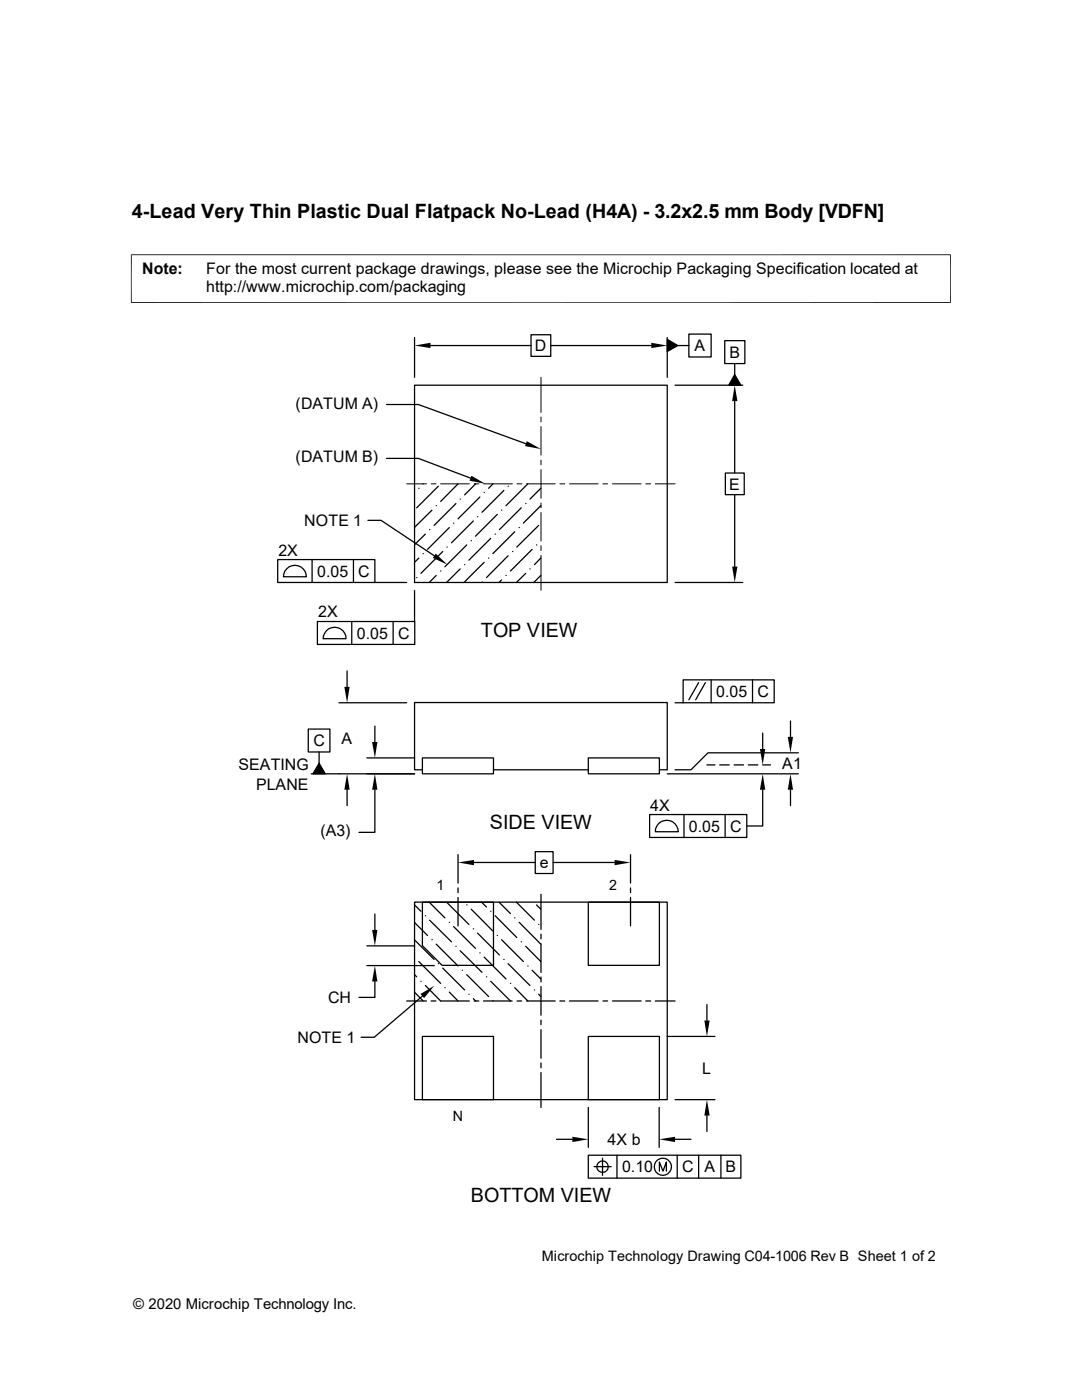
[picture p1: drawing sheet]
<svg xmlns="http://www.w3.org/2000/svg" width="216mm" height="279mm" viewBox="0 0 216 279" stroke-linecap="round" stroke-linejoin="round" font-family="sans-serif">
<g fill="none" stroke="#000" stroke-width=".25">
<path d="M82.7 76.9h50.4v39.3h-50.4zM82.7 67.4v7.9M85.9 69h20.1M106 66.8h3.9v4.3h-3.9zM109.9 69h20.1M133.1 67.7l2.2 1.3-2.2 1.1zM133.1 67.4v7.9M134.7 76.9h13.5M135.3 69h2.2M137.5 66.7h4.4v4.5h-4.4zM144.6 68h4v4.6h-4zM146.6 74.8l1.2 2.1h-2.4z"/>
<path d="M146.6 72.6v2.2M77.1 80.7h6.4l21.4 7.9M77.1 91.5h6.4l10.4 3.9M83.6 97.5h.1M84.4 96.6h.1M87.5 97l-4.4 4.3M91.4 96.6l-3.5 3.5M91.8 99.6h.1M94.9 96.6l-2.2 2.2M95.8 99.2l-4.4 4.3M96.6 98.3h.1M98.4 96.6l-.9 .9"/>
<path d="M100.5 97.9l-4.3 4.3M101.4 97h.1M105.3 96.6l-4.3 4.3M107.9 97.5l-2.2 2.1M144.7 94.4h3.8v4.3h-3.8zM146.6 80.1v14.3M146.6 98.7v14.4M55.4 111.7h19.4v4.5h-19.4zM57.2 113.5a2.28 2.28 0 0 1 2.5-.5 2.28 2.28 0 0 1 1.4 2.1h-4.5l.3-1.1zM62.3 111.7v4.5M70.5 111.7v4.5M73.4 103.8h2.6l10.7 7.1"/>
<path d="M74.8 116.2h6.4M82.7 117.8v6.2M83.1 115.3h.1M83.6 111.4l-.9 .8M84.4 110.5h.1M84.9 106.6l-2.2 2.1M85.7 105.7h.1M86.2 101.8l-3.5 3.4M87 100.9h.1M87 114.9l-1.4 1.3M87.9 114h.1M88.3 110.1l-4.3 4.3"/>
<path d="M89.2 109.2h.1M89.7 105.3l-4.4 4.3M90.5 104.4h.1M91 100.5l-4.4 4.4M91.8 113.5l-2.7 2.7M92.7 112.7h.1M93.1 108.8l-4.3 4.3M94 107.9h.1M94.4 104l-4.3 4.3M95.3 103.1h.1M96.2 116.2h.1M96.6 112.2l-4 4"/>
<path d="M97.5 111.4h.1M97.9 107.4l-4.3 4.4M98.8 106.6h.1M99.2 102.7l-4.3 4.3M100.1 101.8h.1M100.1 115.7l-.5 .5M101 114.9h.1M101.4 110.9l-4.3 4.4M102.3 110.1h.1M102.7 106.1l-4.4 4.4M103.6 105.3h.1M104 101.3l-4.3 4.4"/>
<path d="M104.9 100.5h.1M104.9 114.4l-1.9 1.8M105.7 113.5h.1M106.2 109.6l-4.3 4.4M107.1 108.8h.1M107.5 104.9l-4.4 4.3M107.9 100.9l-3.5 3.5M107.9 111.4l-1.3 1.3M107.9 114.9l-1.4 1.3M134.7 116.2h13.5M63.3 124h19.5v4.6h-19.5zM65.2 125.9a2.28 2.28 0 0 1 2.4-.5 2.28 2.28 0 0 1 1.4 2.1h-4.5l.1-.6z"/>
<path d="M69.3 133.9v3.2M70.2 124v4.6M78.4 124v4.6M139.4 136.2l-1.9 3.5M140.8 136.2l-2 3.5M141.9 135.7v4.6M150.2 135.7v4.6M61.5 145.5h4.3v4.6h-4.3zM62.1 154.4h20.6M63.7 152.3l1.2 2.1h-2.5zM63.7 150.1v2.2M67.6 140.3h13.6"/>
<path d="M69.3 157.6v3.2M73.2 151.3h9.5M74.8 157.6v8.5h-3.2M74.8 144.9v3.2M84.3 151.3h14.2v3.1h-14.2zM84.3 153.6h-1.6v-13.4h50.4v13.4h-1.5M98.5 153.6h18.9M117.4 151.3h14.2v3.1h-14.2zM133.1 154.4h26.2M134.7 140.3h19.8v-4.6h-18.2v4.6M141.1 152.7h1.6M143.6 152.7h1.9"/>
<path d="M146.5 152.7h1.9M149.3 152.7h1.9M152.2 157.6v7.2h-3.2M152.2 152.7h1.6M152.2 146.3v3.2M157.7 143.9v3.2M157.7 157.6v3.2M159.3 150.2h-18l-3.4 3.4h-3.2M91.4 170.6v5.6M91.4 177.2v.9M91.4 179.1v5.7M94.6 172.1h12.2"/>
<path d="M106.8 170h3.6v4.3h-3.6zM107.9 178.5v7M110.4 172.1h12.2M125.8 170.6v5.6M125.8 177.2v.9M125.8 179.1v5.7M129.6 162.6h19.4v4.5h-19.4zM131.4 164.4a2.31 2.31 0 0 1 2.5-.5 2.31 2.31 0 0 1 1.4 2.1h-4.5v-.6zM136.5 162.6v4.5M144.7 162.6v4.5M73.2 188.8h9.5M73.2 192.7h13.5"/>
<path d="M74.8 195.9v3.2h-3.2M74.8 182.4v3.2M81.2 199.8h3.9M82.7 180h50.4v39.5h-50.4zM82.7 198l1.7 1.7M82.7 194.5l.4 .4M82.7 187.6l3.9 3.9M82.7 184.1l2.6 2.6M82.7 180.6l1.3 1.3M83.6 191.9l4.3 4.4M84 195.8h.1M84.3 180h14.2v12.7h-10.3l-3.9-4z"/>
<path d="M84.3 198.8l-9.6 8.2h-2.6M84.9 196.7l3 3.1h5.7M84.9 182.8h.1M85.6 180l3.2 3.2M85.7 183.6l4.4 4.4M86 199.8h1M86.2 187.5h.1M87 188.4l4.4 4.4M87.5 192.3h.1M88.3 193.2l4.4 4.4M88.8 197.1h.1M89.2 180.1l4.4 4.4"/>
<path d="M89.7 198l1.7 1.8M89.7 184.1h.1M90.5 184.9l4.4 4.4M91 188.8h.1M91.8 189.7l4.4 4.4M92.2 193.6h.1M93.1 194.5l4.4 4.4M93.1 180.6h.1M93.6 198.4h.1M94 181.4l4.3 4.4M94.4 199.3l.5 .5M94.4 185.4h.1"/>
<path d="M94.6 199.8h.9M95.3 186.2l4.4 4.4M95.8 190.2h.1M96.1 180l1 1M96.5 199.8h5.7M96.6 191l4.4 4.4M97.1 194.9h.1M97.9 195.8l4 4M97.9 181.9h.1M98.3 199.7h.1M98.8 182.8l4.3 4.3M99.2 186.7h.1"/>
<path d="M99.6 180l2.3 2.3M100.1 187.5l4.3 4.4M100.5 191.5h.1M101.4 192.3l4.3 4.4M101.9 196.3h.1M102.7 197.1l2.6 2.7M102.7 183.2h.1M103 180l3.6 3.6M103.2 199.8h.9M103.6 184.1l4.3 4.3M104 188h.1M104.9 188.8l3 3.1"/>
<path d="M105.1 199.8h5.7M105.3 192.8h.1M106.2 193.6l1.7 1.8M106.6 197.6h.1M107.1 180.6l.8 .8M107.5 198.4l.4 .5M107.5 184.5h.1M107.9 186.4v1M107.9 188.3v5.8M107.9 195v1M107.9 196.9v5.7M111.7 199.8h1"/>
<path d="M113.6 199.8h5.7M117.4 180h14.2v12.7h-14.2zM120.3 199.8h.9M122.2 199.8h5.7M128.9 199.8h.9M130.8 199.8h3.9M84.3 206.8h14.2v12.7h-14.2zM107.9 203.6v.9M107.9 205.5v5.7M107.9 212.1v1M107.9 214v7M117.4 206.8h14.2v12.7h-14.2z"/>
<path d="M133.1 206.8h9.6M134.7 219.5h8M141.1 200.5v3.2M111 227.4h3.2M117.4 230.5h30.4v4.6h-30.4zM117.4 221v8M118.5 232.8h3.5M120.2 231.1v3.5M123.1 230.5v4.6M131.5 221v8M131.6 233.7v-1.8l.7 1.8 .7-1.8v1.8M134.7 227.4h3.2"/>
<path d="M135.1 230.5v4.6M139.4 230.5v4.6M141.1 222.6v3.2M143.8 230.5v4.6"/>
<circle cx="120.2" cy="232.8" r="1.14"/>
<circle cx="132.3" cy="232.9" r="1.72"/>
</g>
<g fill="#000">
<path d="M82.7 69l3.2-.6v1.1zM130 68.4l3.1 .6-3.1 .5zM133.1 67.7l2.2 1.3-2.2 1.1zM146.6 74.8l1.2 2.1h-2.4zM94.1 95l2.8 1.6-3.2-.7zM105.1 88.1l2.8 1.5-3.1-.6zM146.6 76.9l.6 3.2h-1.1zM87 110.5l2.3 2.2-2.9-1.4zM146.1 113.1h1.1l-.6 3.1zM68.7 137.1h1.1l-.5 3.2zM63.7 152.3l1.2 2.1h-2.5zM69.3 154.4l.5 3.2h-1.1z"/>
<path d="M74.3 148.1h1l-.5 3.2zM74.8 154.4l.5 3.2h-1zM151.6 149.5h1.1l-.5 3.2zM152.2 154.4l.5 3.2h-1.1zM157.7 154.4l.5 3.2h-1zM157.2 147.1h1l-.5 3.1zM91.4 172.1l3.2-.5v1.1zM122.6 171.6l3.2 .5-3.2 .6zM74.3 185.6h1l-.5 3.2zM74.8 192.7l.5 3.2h-1zM83.9 198.4l2.8-1.7-2.1 2.5zM140.5 203.7h1.1l-.5 3.1z"/>
<path d="M114.2 226.9l3.2 .5-3.2 .5zM131.5 227.4l3.2-.5v1zM141.1 219.5l.5 3.1h-1.1z"/>
</g>
<g fill="none" stroke="#000" stroke-width=".2">
<path d="M26.1 50.8h163.6M26.2 50.8v9.7M189.7 50.8v9.7M26.1 60.4h163.6M107.9 75.3v7M81.2 96.6h3.9M86 96.6h1M87.9 96.6h5.7M94.6 96.6h.9M96.5 96.6h5.7M103.2 96.6h.9M105.1 96.6h5.7"/>
<path d="M107.9 83.2v1M107.9 85.1v5.7M107.9 91.8v1M107.9 93.7v5.7M111.7 96.6h1M113.6 96.6h5.7M120.3 96.6h.9M122.2 96.6h5.7M128.9 96.6h.9M130.8 96.6h3.9M107.9 100.4v.9M107.9 102.3v5.7"/>
<path d="M107.9 108.9v1M107.9 110.8v7"/>
</g>
<g font-size="3.9">
<text x="26.3" y="43.5">4-Lead Very Thin Plastic Dual Flatpack No-Lead (H4A) - 3.2x2.5 mm Body [VDFN]</text>
<text x="96" y="127.2">TOP VIEW</text>
<text x="97.7" y="165.4">SIDE VIEW</text>
<text x="93.9" y="239.9">BOTTOM VIEW</text>
</g>
<g font-size="3.2">
<text x="28.4" y="54.6">Note:</text>
<text x="41.1" y="54.6">For the most current package drawings, please see the Microchip Packaging Specification located at</text>
<text x="41.1" y="58.3">http://www.microchip.com/packaging</text>
<text x="106.7" y="70.1">D</text>
<text x="138.6" y="70.1">A</text>
<text x="145.5" y="71.4">B</text>
<text x="59" y="81.6">(DATUM A)</text>
<text x="59" y="92.3">(DATUM B)</text>
<text x="145.5" y="97.7">E</text>
<text x="60.7" y="105">NOTE 1</text>
<text x="55.5" y="110.9">2X</text>
<text x="63.3" y="115.1">0.05</text>
<text x="71.5" y="115.1">C</text>
<text x="63.5" y="123.2">2X</text>
<text x="71.2" y="127.5">0.05</text>
<text x="79.4" y="127.5">C</text>
<text x="142.9" y="139.1">0.05</text>
<text x="151.1" y="139.1">C</text>
<text x="62.5" y="148.9">C</text>
<text x="68.2" y="148.5">A</text>
<text x="47.6" y="153.8">SEATING</text>
<text x="156.1" y="153.5">A1</text>
<text x="51.1" y="157.6">PLANE</text>
<text x="129.8" y="161.8">4X</text>
<text x="63.9" y="166.9">(A3)</text>
<text x="137.5" y="166">0.05</text>
<text x="145.7" y="166">C</text>
<text x="107.7" y="173.3">e</text>
<text x="65.5" y="200.2">CH</text>
<text x="59.4" y="208.2">NOTE 1</text>
<text x="140.1" y="214.3">L</text>
<text x="121.2" y="228.5">4X b</text>
<text x="124.1" y="234">0.10</text>
<text x="136.1" y="234">C</text>
<text x="140.5" y="234">A</text>
<text x="144.7" y="234">B</text>
</g>
<text font-size="3" x="26.6" y="261.3">© 2020 Microchip Technology Inc.</text>
<text font-size="2.9" x="108.1" y="251.6">Microchip Technology Drawing C04-1006 Rev B Sheet 1 of 2</text>
<g font-size="2.8">
<text x="87.1" y="177.6">1</text>
<text x="121.5" y="177.6">2</text>
<text x="90.4" y="223.7">N</text>
</g>
</svg>
